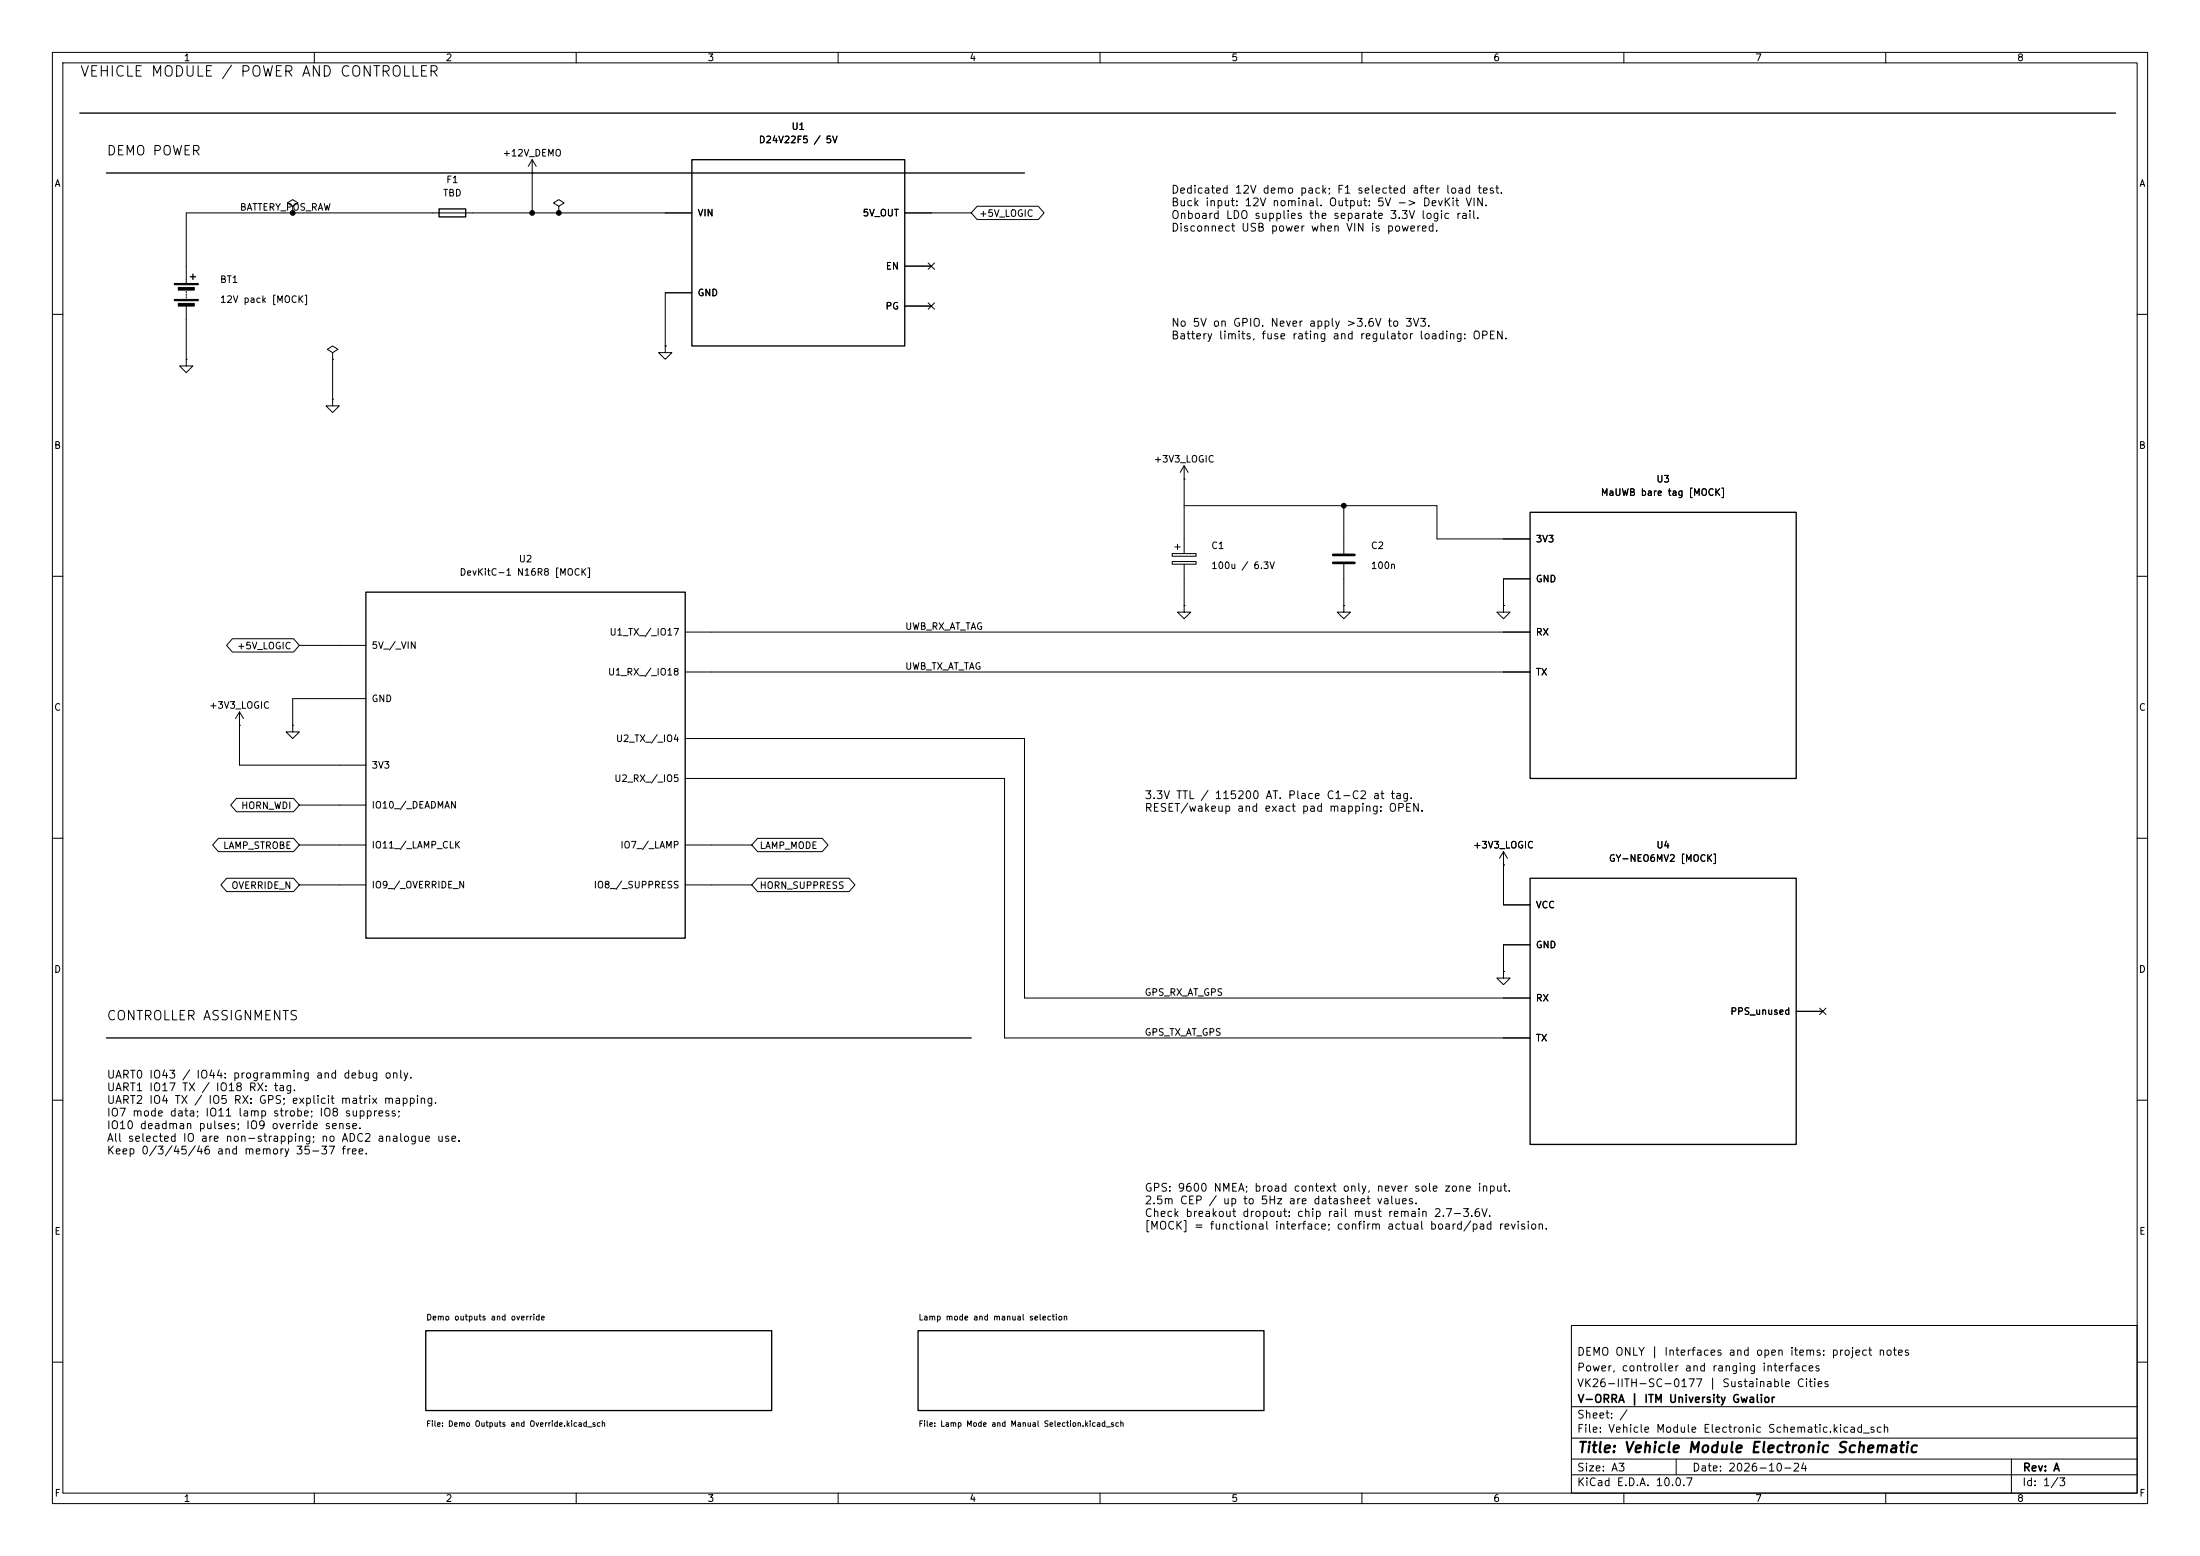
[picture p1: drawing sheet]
(kicad_sch (version 20250114) (generator "eeschema") (paper "A3") (title_block (title "Vehicle Module Electronic Schematic") (date "2026-10-24") (company "V-ORRA | ITM University Gwalior") (comment 1 "VK26-IITH-SC-0177 | Sustainable Cities") (comment 2 "Power, controller and ranging interfaces") (comment 3 "DEMO ONLY | Interfaces and open items: project notes") (rev "A")) (lib_symbols (symbol "VORRA:Battery_Demo_12V_MOCK" (pin_numbers (hide yes)) (pin_names (offset 0) (hide yes)) (exclude_from_sim no) (in_bom yes) (on_board yes) (in_pos_files yes) (duplicate_pin_numbers_are_jumpers no) (property "Reference" "BT" (at 2.54 2.54 0) (show_name no) (do_not_autoplace no) (effects (font (size 1.27 1.27)) (justify left))) (property "Value" "12V pack [MOCK]" (at 2.54 0 0) (show_name no) (do_not_autoplace no) (effects (font (size 1.27 1.27)) (justify left))) (property "Footprint" "" (at 0 1.524 90) (show_name no) (do_not_autoplace no) (hide yes) (effects (font (size 1.27 1.27)))) (property "Datasheet" "" (at 0 1.524 90) (show_name no) (do_not_autoplace no) (hide yes) (effects (font (size 1.27 1.27)))) (property "Description" "Multiple-cell battery" (at 0 0 0) (show_name no) (do_not_autoplace no) (hide yes) (effects (font (size 1.27 1.27)))) (property "Sim.Device" "V" (at 0 0 0) (show_name no) (do_not_autoplace no) (hide yes) (effects (font (size 1.27 1.27)))) (property "Sim.Type" "DC" (at 0 0 0) (show_name no) (do_not_autoplace no) (hide yes) (effects (font (size 1.27 1.27)))) (property "Sim.Pins" "1=+ 2=-" (at 0 0 0) (show_name no) (do_not_autoplace no) (hide yes) (effects (font (size 1.27 1.27)))) (property "ki_keywords" "batt voltage-source cell" (at 0 0 0) (show_name no) (do_not_autoplace no) (hide yes) (effects (font (size 1.27 1.27)))) (symbol "Battery_Demo_12V_MOCK_0_1" (rectangle (start -2.286 1.778) (end 2.286 1.524) (stroke (width 0) (type default)) (fill (type outline))) (rectangle (start -2.286 -1.27) (end 2.286 -1.524) (stroke (width 0) (type default)) (fill (type outline))) (rectangle (start -1.524 1.016) (end 1.524 0.508) (stroke (width 0) (type default)) (fill (type outline))) (rectangle (start -1.524 -2.032) (end 1.524 -2.54) (stroke (width 0) (type default)) (fill (type outline))) (polyline (pts (xy 0 1.778) (xy 0 2.54)) (stroke (width 0) (type default)) (fill (type none))) (polyline (pts (xy 0 0) (xy 0 0.254)) (stroke (width 0) (type default)) (fill (type none))) (polyline (pts (xy 0 -0.508) (xy 0 -0.254)) (stroke (width 0) (type default)) (fill (type none))) (polyline (pts (xy 0 -1.016) (xy 0 -0.762)) (stroke (width 0) (type default)) (fill (type none))) (polyline (pts (xy 0.762 3.048) (xy 1.778 3.048)) (stroke (width 0.254) (type default)) (fill (type none))) (polyline (pts (xy 1.27 3.556) (xy 1.27 2.54)) (stroke (width 0.254) (type default)) (fill (type none)))) (symbol "Battery_Demo_12V_MOCK_1_1" (pin passive line (at 0 5.08 270) (length 2.54) (name "+" (effects (font (size 1.27 1.27)))) (number "+" (effects (font (size 1.27 1.27))))) (pin passive line (at 0 -5.08 90) (length 2.54) (name "-" (effects (font (size 1.27 1.27)))) (number "-" (effects (font (size 1.27 1.27)))))) (embedded_fonts no)) (symbol "VORRA:C" (pin_numbers (hide yes)) (pin_names (offset 0.254)) (exclude_from_sim no) (in_bom yes) (on_board yes) (in_pos_files yes) (duplicate_pin_numbers_are_jumpers no) (property "Reference" "C" (at 0.635 2.54 0) (show_name no) (do_not_autoplace no) (effects (font (size 1.27 1.27)) (justify left))) (property "Value" "C" (at 0.635 -2.54 0) (show_name no) (do_not_autoplace no) (effects (font (size 1.27 1.27)) (justify left))) (property "Footprint" "" (at 0.9652 -3.81 0) (show_name no) (do_not_autoplace no) (hide yes) (effects (font (size 1.27 1.27)))) (property "Datasheet" "" (at 0 0 0) (show_name no) (do_not_autoplace no) (hide yes) (effects (font (size 1.27 1.27)))) (property "Description" "Unpolarized capacitor" (at 0 0 0) (show_name no) (do_not_autoplace no) (hide yes) (effects (font (size 1.27 1.27)))) (property "ki_keywords" "cap capacitor" (at 0 0 0) (show_name no) (do_not_autoplace no) (hide yes) (effects (font (size 1.27 1.27)))) (property "ki_fp_filters" "C_*" (at 0 0 0) (show_name no) (do_not_autoplace no) (hide yes) (effects (font (size 1.27 1.27)))) (symbol "C_0_1" (polyline (pts (xy -2.032 0.762) (xy 2.032 0.762)) (stroke (width 0.508) (type default)) (fill (type none))) (polyline (pts (xy -2.032 -0.762) (xy 2.032 -0.762)) (stroke (width 0.508) (type default)) (fill (type none)))) (symbol "C_1_1" (pin passive line (at 0 3.81 270) (length 2.794) (name "" (effects (font (size 1.27 1.27)))) (number "1" (effects (font (size 1.27 1.27))))) (pin passive line (at 0 -3.81 90) (length 2.794) (name "" (effects (font (size 1.27 1.27)))) (number "2" (effects (font (size 1.27 1.27)))))) (embedded_fonts no)) (symbol "VORRA:C_Polarized" (pin_numbers (hide yes)) (pin_names (offset 0.254)) (exclude_from_sim no) (in_bom yes) (on_board yes) (in_pos_files yes) (duplicate_pin_numbers_are_jumpers no) (property "Reference" "C" (at 0.635 2.54 0) (show_name no) (do_not_autoplace no) (effects (font (size 1.27 1.27)) (justify left))) (property "Value" "C_Polarized" (at 0.635 -2.54 0) (show_name no) (do_not_autoplace no) (effects (font (size 1.27 1.27)) (justify left))) (property "Footprint" "" (at 0.9652 -3.81 0) (show_name no) (do_not_autoplace no) (hide yes) (effects (font (size 1.27 1.27)))) (property "Datasheet" "" (at 0 0 0) (show_name no) (do_not_autoplace no) (hide yes) (effects (font (size 1.27 1.27)))) (property "Description" "Polarized capacitor" (at 0 0 0) (show_name no) (do_not_autoplace no) (hide yes) (effects (font (size 1.27 1.27)))) (property "ki_keywords" "cap capacitor" (at 0 0 0) (show_name no) (do_not_autoplace no) (hide yes) (effects (font (size 1.27 1.27)))) (property "ki_fp_filters" "CP_*" (at 0 0 0) (show_name no) (do_not_autoplace no) (hide yes) (effects (font (size 1.27 1.27)))) (symbol "C_Polarized_0_1" (rectangle (start -2.286 0.508) (end 2.286 1.016) (stroke (width 0) (type default)) (fill (type none))) (polyline (pts (xy -1.778 2.286) (xy -0.762 2.286)) (stroke (width 0) (type default)) (fill (type none))) (polyline (pts (xy -1.27 2.794) (xy -1.27 1.778)) (stroke (width 0) (type default)) (fill (type none))) (rectangle (start 2.286 -0.508) (end -2.286 -1.016) (stroke (width 0) (type default)) (fill (type none)))) (symbol "C_Polarized_1_1" (pin passive line (at 0 3.81 270) (length 2.794) (name "" (effects (font (size 1.27 1.27)))) (number "1" (effects (font (size 1.27 1.27))))) (pin passive line (at 0 -3.81 90) (length 2.794) (name "" (effects (font (size 1.27 1.27)))) (number "2" (effects (font (size 1.27 1.27)))))) (embedded_fonts no)) (symbol "VORRA:ESP32_S3_DevKitC_1_N16R8_MOCK" (pin_numbers (hide yes)) (pin_names (offset 1.016)) (in_bom yes) (on_board yes) (property "Reference" "U" (at 0 0 0) (effects (font (size 1.27 1.27))) (hide yes)) (property "Value" "ESP32_S3_DevKitC_1_N16R8_MOCK" (at 0 0 0) (effects (font (size 1.27 1.27))) (hide yes)) (property "Footprint" "" (at 0 0 0) (effects (font (size 1.27 1.27))) (hide yes)) (property "Datasheet" "https://docs.espressif.com/projects/esp-dev-kits/en/latest/esp32s3/esp32-s3-devkitc-1/user_guide_v1.0.html" (at 0 0 0) (effects (font (size 1.27 1.27))) (hide yes)) (property "Description" "MOCK variant: N16R8 clone board actual pin positions/regulator OPEN. Functional GPIO interface, reserved UART0 and onboard USB omitted." (at 0 0 0) (effects (font (size 1.27 1.27))) (hide yes)) (symbol "ESP32_S3_DevKitC_1_N16R8_MOCK_0_1" (rectangle (start -30.48 33.02) (end 30.48 -33.02) (stroke (width 0.254) (type default)) (fill (type none)))) (symbol "ESP32_S3_DevKitC_1_N16R8_MOCK_1_1" (pin power_in line (at -35.56 22.86 0) (length 5.08) (name "5V / VIN" (effects (font (size 1.27 1.27)))) (number "5V" (effects (font (size 1 1))))) (pin power_in line (at -35.56 12.7 0) (length 5.08) (name "GND" (effects (font (size 1.27 1.27)))) (number "GND" (effects (font (size 1 1))))) (pin power_out line (at -35.56 0 0) (length 5.08) (name "3V3" (effects (font (size 1.27 1.27)))) (number "3V3" (effects (font (size 1 1))))) (pin output line (at 35.56 25.4 180) (length 5.08) (name "U1_TX / IO17" (effects (font (size 1.27 1.27)))) (number "GPIO17" (effects (font (size 1 1))))) (pin input line (at 35.56 17.78 180) (length 5.08) (name "U1_RX / IO18" (effects (font (size 1.27 1.27)))) (number "GPIO18" (effects (font (size 1 1))))) (pin output line (at 35.56 5.08 180) (length 5.08) (name "U2_TX / IO4" (effects (font (size 1.27 1.27)))) (number "GPIO4" (effects (font (size 1 1))))) (pin input line (at 35.56 -2.54 180) (length 5.08) (name "U2_RX / IO5" (effects (font (size 1.27 1.27)))) (number "GPIO5" (effects (font (size 1 1))))) (pin output line (at 35.56 -15.24 180) (length 5.08) (name "IO7 / LAMP" (effects (font (size 1.27 1.27)))) (number "GPIO7" (effects (font (size 1 1))))) (pin output line (at 35.56 -22.86 180) (length 5.08) (name "IO8 / SUPPRESS" (effects (font (size 1.27 1.27)))) (number "GPIO8" (effects (font (size 1 1))))) (pin input line (at -35.56 -22.86 0) (length 5.08) (name "IO9 / OVERRIDE_N" (effects (font (size 1.27 1.27)))) (number "GPIO9" (effects (font (size 1 1))))) (pin output line (at -35.56 -7.62 0) (length 5.08) (name "IO10 / DEADMAN" (effects (font (size 1.27 1.27)))) (number "GPIO10" (effects (font (size 1 1))))) (pin output line (at -35.56 -15.24 0) (length 5.08) (name "IO11 / LAMP CLK" (effects (font (size 1.27 1.27)))) (number "GPIO11" (effects (font (size 1 1))))))) (symbol "VORRA:Fuse" (pin_numbers (hide yes)) (pin_names (offset 0)) (exclude_from_sim no) (in_bom yes) (on_board yes) (in_pos_files yes) (duplicate_pin_numbers_are_jumpers no) (property "Reference" "F" (at 2.032 0 90) (show_name no) (do_not_autoplace no) (effects (font (size 1.27 1.27)))) (property "Value" "Fuse" (at -1.905 0 90) (show_name no) (do_not_autoplace no) (effects (font (size 1.27 1.27)))) (property "Footprint" "" (at -1.778 0 90) (show_name no) (do_not_autoplace no) (hide yes) (effects (font (size 1.27 1.27)))) (property "Datasheet" "" (at 0 0 0) (show_name no) (do_not_autoplace no) (hide yes) (effects (font (size 1.27 1.27)))) (property "Description" "Fuse" (at 0 0 0) (show_name no) (do_not_autoplace no) (hide yes) (effects (font (size 1.27 1.27)))) (property "ki_keywords" "fuse" (at 0 0 0) (show_name no) (do_not_autoplace no) (hide yes) (effects (font (size 1.27 1.27)))) (property "ki_fp_filters" "*Fuse*" (at 0 0 0) (show_name no) (do_not_autoplace no) (hide yes) (effects (font (size 1.27 1.27)))) (symbol "Fuse_0_1" (rectangle (start -0.762 -2.54) (end 0.762 2.54) (stroke (width 0.254) (type default)) (fill (type none))) (polyline (pts (xy 0 2.54) (xy 0 -2.54)) (stroke (width 0) (type default)) (fill (type none)))) (symbol "Fuse_1_1" (pin passive line (at 0 3.81 270) (length 1.27) (name "" (effects (font (size 1.27 1.27)))) (number "1" (effects (font (size 1.27 1.27))))) (pin passive line (at 0 -3.81 90) (length 1.27) (name "" (effects (font (size 1.27 1.27)))) (number "2" (effects (font (size 1.27 1.27)))))) (embedded_fonts no)) (symbol "VORRA:GND" (power global) (pin_numbers (hide yes)) (pin_names (offset 0) (hide yes)) (exclude_from_sim no) (in_bom yes) (on_board yes) (in_pos_files yes) (duplicate_pin_numbers_are_jumpers no) (property "Reference" "#PWR" (at 0 -6.35 0) (show_name no) (do_not_autoplace no) (hide yes) (effects (font (size 1.27 1.27)))) (property "Value" "GND" (at 0 -3.81 0) (show_name no) (do_not_autoplace no) (effects (font (size 1.27 1.27)))) (property "Footprint" "" (at 0 0 0) (show_name no) (do_not_autoplace no) (hide yes) (effects (font (size 1.27 1.27)))) (property "Datasheet" "" (at 0 0 0) (show_name no) (do_not_autoplace no) (hide yes) (effects (font (size 1.27 1.27)))) (property "Description" "Power symbol creates a global label with name \"GND\" , ground" (at 0 0 0) (show_name no) (do_not_autoplace no) (hide yes) (effects (font (size 1.27 1.27)))) (property "ki_keywords" "global power" (at 0 0 0) (show_name no) (do_not_autoplace no) (hide yes) (effects (font (size 1.27 1.27)))) (symbol "GND_0_1" (polyline (pts (xy 0 0) (xy 0 -1.27) (xy 1.27 -1.27) (xy 0 -2.54) (xy -1.27 -1.27) (xy 0 -1.27)) (stroke (width 0) (type default)) (fill (type none)))) (symbol "GND_1_1" (pin power_in line (at 0 0 270) (length 0) (name "GND" (effects (font (size 1.27 1.27)))) (number "1" (effects (font (size 1.27 1.27)))))) (embedded_fonts no)) (symbol "VORRA:GY_NEO6MV2_MOCK" (pin_numbers (hide yes)) (pin_names (offset 1.016)) (in_bom yes) (on_board yes) (property "Reference" "U" (at 0 0 0) (effects (font (size 1.27 1.27))) (hide yes)) (property "Value" "GY_NEO6MV2_MOCK" (at 0 0 0) (effects (font (size 1.27 1.27))) (hide yes)) (property "Footprint" "" (at 0 0 0) (effects (font (size 1.27 1.27))) (hide yes)) (property "Datasheet" "https://content.u-blox.com/sites/default/files/products/documents/NEO-6_DataSheet_(GPS.G6-HW-09005).pdf" (at 0 0 0) (effects (font (size 1.27 1.27))) (hide yes)) (property "Description" "MOCK variant: GY-NEO6MV2 breakout. Physical order and onboard LDO dropout OPEN. 3V3 VCC only after chip rail verified 2.7-3.6V." (at 0 0 0) (effects (font (size 1.27 1.27))) (hide yes)) (symbol "GY_NEO6MV2_MOCK_0_1" (rectangle (start -25.4 25.4) (end 25.4 -25.4) (stroke (width 0.254) (type default)) (fill (type none)))) (symbol "GY_NEO6MV2_MOCK_1_1" (pin power_in line (at -30.479999999999997 20.32 0) (length 5.08) (name "VCC" (effects (font (size 1.27 1.27)))) (number "VCC" (effects (font (size 1 1))))) (pin power_in line (at -30.479999999999997 12.7 0) (length 5.08) (name "GND" (effects (font (size 1.27 1.27)))) (number "GND" (effects (font (size 1 1))))) (pin output line (at -30.479999999999997 -5.08 0) (length 5.08) (name "TX" (effects (font (size 1.27 1.27)))) (number "TX" (effects (font (size 1 1))))) (pin input line (at -30.479999999999997 2.54 0) (length 5.08) (name "RX" (effects (font (size 1.27 1.27)))) (number "RX" (effects (font (size 1 1))))) (pin output line (at 30.479999999999997 0 180) (length 5.08) (name "PPS unused" (effects (font (size 1.27 1.27)))) (number "PPS" (effects (font (size 1 1))))))) (symbol "VORRA:MaUWB_Bare_Tag_MOCK" (pin_numbers (hide yes)) (pin_names (offset 1.016)) (in_bom yes) (on_board yes) (property "Reference" "U" (at 0 0 0) (effects (font (size 1.27 1.27))) (hide yes)) (property "Value" "MaUWB_Bare_Tag_MOCK" (at 0 0 0) (effects (font (size 1.27 1.27))) (hide yes)) (property "Footprint" "" (at 0 0 0) (effects (font (size 1.27 1.27))) (hide yes)) (property "Datasheet" "https://github.com/Makerfabs/MaUWB_ESP32S3-with-STM32-AT-Command/blob/main/hardware/Makerfabs%20UWB%20AT%20Module%20AT%20Command%20Manual(v1.0.8).pdf" (at 0 0 0) (effects (font (size 1.27 1.27))) (hide yes)) (property "Description" "MOCK variant: bare MaUWB UART contract. Actual model/pad identity OPEN; manual has 1,2=3V3;7,8,16=GND;14=TX;15=RX. RESET intentionally not assigned until revision match." (at 0 0 0) (effects (font (size 1.27 1.27))) (hide yes)) (symbol "MaUWB_Bare_Tag_MOCK_0_1" (rectangle (start -25.4 25.4) (end 25.4 -25.4) (stroke (width 0.254) (type default)) (fill (type none)))) (symbol "MaUWB_Bare_Tag_MOCK_1_1" (pin power_in line (at -30.479999999999997 20.32 0) (length 5.08) (name "3V3" (effects (font (size 1.27 1.27)))) (number "3V3" (effects (font (size 1 1))))) (pin power_in line (at -30.479999999999997 12.7 0) (length 5.08) (name "GND" (effects (font (size 1.27 1.27)))) (number "GND" (effects (font (size 1 1))))) (pin output line (at -30.479999999999997 -5.08 0) (length 5.08) (name "TX" (effects (font (size 1.27 1.27)))) (number "TX" (effects (font (size 1 1))))) (pin input line (at -30.479999999999997 2.54 0) (length 5.08) (name "RX" (effects (font (size 1.27 1.27)))) (number "RX" (effects (font (size 1 1))))))) (symbol "VORRA:PWR_FLAG" (power global) (pin_numbers (hide yes)) (pin_names (offset 0) (hide yes)) (exclude_from_sim no) (in_bom yes) (on_board yes) (in_pos_files yes) (duplicate_pin_numbers_are_jumpers no) (property "Reference" "#FLG" (at 0 1.905 0) (show_name no) (do_not_autoplace no) (hide yes) (effects (font (size 1.27 1.27)))) (property "Value" "PWR_FLAG" (at 0 3.81 0) (show_name no) (do_not_autoplace no) (effects (font (size 1.27 1.27)))) (property "Footprint" "" (at 0 0 0) (show_name no) (do_not_autoplace no) (hide yes) (effects (font (size 1.27 1.27)))) (property "Datasheet" "" (at 0 0 0) (show_name no) (do_not_autoplace no) (hide yes) (effects (font (size 1.27 1.27)))) (property "Description" "Special symbol for telling ERC where power comes from" (at 0 0 0) (show_name no) (do_not_autoplace no) (hide yes) (effects (font (size 1.27 1.27)))) (property "ki_keywords" "flag power" (at 0 0 0) (show_name no) (do_not_autoplace no) (hide yes) (effects (font (size 1.27 1.27)))) (symbol "PWR_FLAG_0_0" (pin power_out line (at 0 0 90) (length 0) (name "" (effects (font (size 1.27 1.27)))) (number "1" (effects (font (size 1.27 1.27)))))) (symbol "PWR_FLAG_0_1" (polyline (pts (xy 0 0) (xy 0 1.27) (xy -1.016 1.905) (xy 0 2.54) (xy 1.016 1.905) (xy 0 1.27)) (stroke (width 0) (type default)) (fill (type none)))) (embedded_fonts no)) (symbol "VORRA:Pololu_D24V22F5" (pin_numbers (hide yes)) (pin_names (offset 1.016)) (in_bom yes) (on_board yes) (property "Reference" "U" (at 0 0 0) (effects (font (size 1.27 1.27))) (hide yes)) (property "Value" "Pololu_D24V22F5" (at 0 0 0) (effects (font (size 1.27 1.27))) (hide yes)) (property "Footprint" "" (at 0 0 0) (effects (font (size 1.27 1.27))) (hide yes)) (property "Datasheet" "https://www.pololu.com/product/2858" (at 0 0 0) (effects (font (size 1.27 1.27))) (hide yes)) (property "Description" "Pololu item 2858 board. Semantic PCB labels; EN left open per manufacturer." (at 0 0 0) (effects (font (size 1.27 1.27))) (hide yes)) (symbol "Pololu_D24V22F5_0_1" (rectangle (start -20.32 17.78) (end 20.32 -17.78) (stroke (width 0.254) (type default)) (fill (type none)))) (symbol "Pololu_D24V22F5_1_1" (pin power_in line (at -25.4 7.62 0) (length 5.08) (name "VIN" (effects (font (size 1.27 1.27)))) (number "VIN" (effects (font (size 1 1))))) (pin power_in line (at -25.4 -7.62 0) (length 5.08) (name "GND" (effects (font (size 1.27 1.27)))) (number "GND" (effects (font (size 1 1))))) (pin power_out line (at 25.4 7.62 180) (length 5.08) (name "5V OUT" (effects (font (size 1.27 1.27)))) (number "VOUT" (effects (font (size 1 1))))) (pin input line (at 25.4 -2.54 180) (length 5.08) (name "EN" (effects (font (size 1.27 1.27)))) (number "EN" (effects (font (size 1 1))))) (pin open_collector line (at 25.4 -10.16 180) (length 5.08) (name "PG" (effects (font (size 1.27 1.27)))) (number "PG" (effects (font (size 1 1))))))) (symbol "VORRA:V12_DEMO" (power global) (pin_numbers (hide yes)) (pin_names (offset 0) (hide yes)) (exclude_from_sim no) (in_bom yes) (on_board yes) (in_pos_files yes) (duplicate_pin_numbers_are_jumpers no) (property "Reference" "#PWR" (at 0 -3.81 0) (show_name no) (do_not_autoplace no) (hide yes) (effects (font (size 1.27 1.27)))) (property "Value" "+12V_DEMO" (at 0 3.556 0) (show_name no) (do_not_autoplace no) (effects (font (size 1.27 1.27)))) (property "Footprint" "" (at 0 0 0) (show_name no) (do_not_autoplace no) (hide yes) (effects (font (size 1.27 1.27)))) (property "Datasheet" "" (at 0 0 0) (show_name no) (do_not_autoplace no) (hide yes) (effects (font (size 1.27 1.27)))) (property "Description" "Power symbol creates a global label with name \"+12V\"" (at 0 0 0) (show_name no) (do_not_autoplace no) (hide yes) (effects (font (size 1.27 1.27)))) (property "ki_keywords" "global power" (at 0 0 0) (show_name no) (do_not_autoplace no) (hide yes) (effects (font (size 1.27 1.27)))) (symbol "V12_DEMO_0_1" (polyline (pts (xy -0.762 1.27) (xy 0 2.54)) (stroke (width 0) (type default)) (fill (type none))) (polyline (pts (xy 0 2.54) (xy 0.762 1.27)) (stroke (width 0) (type default)) (fill (type none))) (polyline (pts (xy 0 0) (xy 0 2.54)) (stroke (width 0) (type default)) (fill (type none)))) (symbol "V12_DEMO_1_1" (pin power_in line (at 0 0 90) (length 0) (name "+12V_DEMO" (effects (font (size 1.27 1.27)))) (number "1" (effects (font (size 1.27 1.27)))))) (embedded_fonts no)) (symbol "VORRA:V3V3_LOGIC" (power global) (pin_numbers (hide yes)) (pin_names (offset 0) (hide yes)) (exclude_from_sim no) (in_bom yes) (on_board yes) (in_pos_files yes) (duplicate_pin_numbers_are_jumpers no) (property "Reference" "#PWR" (at 0 -3.81 0) (show_name no) (do_not_autoplace no) (hide yes) (effects (font (size 1.27 1.27)))) (property "Value" "+3V3_LOGIC" (at 0 3.556 0) (show_name no) (do_not_autoplace no) (effects (font (size 1.27 1.27)))) (property "Footprint" "" (at 0 0 0) (show_name no) (do_not_autoplace no) (hide yes) (effects (font (size 1.27 1.27)))) (property "Datasheet" "" (at 0 0 0) (show_name no) (do_not_autoplace no) (hide yes) (effects (font (size 1.27 1.27)))) (property "Description" "Power symbol creates a global label with name \"+3.3V\"" (at 0 0 0) (show_name no) (do_not_autoplace no) (hide yes) (effects (font (size 1.27 1.27)))) (property "ki_keywords" "global power" (at 0 0 0) (show_name no) (do_not_autoplace no) (hide yes) (effects (font (size 1.27 1.27)))) (symbol "V3V3_LOGIC_0_1" (polyline (pts (xy -0.762 1.27) (xy 0 2.54)) (stroke (width 0) (type default)) (fill (type none))) (polyline (pts (xy 0 2.54) (xy 0.762 1.27)) (stroke (width 0) (type default)) (fill (type none))) (polyline (pts (xy 0 0) (xy 0 2.54)) (stroke (width 0) (type default)) (fill (type none)))) (symbol "V3V3_LOGIC_1_1" (pin power_in line (at 0 0 90) (length 0) (name "+3V3_LOGIC" (effects (font (size 1.27 1.27)))) (number "1" (effects (font (size 1.27 1.27)))))) (embedded_fonts no))) (text "VEHICLE MODULE / POWER AND CONTROLLER" (at 15.24 12.7 0) (effects (font (size 2 2)) (justify left top))) (polyline (pts (xy 15.24 21.59) (xy 403.86 21.59)) (stroke (width 0.254) (type default))) (text "DEMO POWER" (at 20.32 27.94 0) (effects (font (size 1.8 1.8)) (justify left top))) (polyline (pts (xy 20.32 33.02) (xy 195.58 33.02)) (stroke (width 0.254) (type default))) (symbol (lib_id "VORRA:Battery_Demo_12V_MOCK") (at 35.56 55.88 0) (unit 1) (in_bom yes) (on_board yes) (dnp no) (property "Reference" "BT1" (at 41.910000000000004 53.34 0) (effects (font (size 1.27 1.27)) (justify left))) (property "Value" "12V pack [MOCK]" (at 41.910000000000004 57.150000000000006 0) (effects (font (size 1.27 1.27)) (justify left))) (property "Footprint" "" (at 35.56 55.88 0) (effects (font (size 1.27 1.27))) (hide yes)) (property "Datasheet" "" (at 35.56 55.88 0) (effects (font (size 1.27 1.27))) (hide yes)) (property "Description" "Multiple-cell battery" (at 35.56 55.88 0) (effects (font (size 1.27 1.27))) (hide yes)) (pin "+") (pin "-")) (symbol (lib_id "VORRA:Fuse") (at 86.36 40.64 90) (unit 1) (in_bom yes) (on_board yes) (dnp no) (property "Reference" "F1" (at 86.36 34.29 90) (effects (font (size 1.27 1.27)))) (property "Value" "TBD" (at 86.36 36.83 90) (effects (font (size 1.27 1.27)))) (property "Footprint" "" (at 86.36 40.64 0) (effects (font (size 1.27 1.27))) (hide yes)) (property "Datasheet" "" (at 86.36 40.64 0) (effects (font (size 1.27 1.27))) (hide yes)) (property "Description" "Fuse" (at 86.36 40.64 0) (effects (font (size 1.27 1.27))) (hide yes)) (pin "1") (pin "2")) (symbol (lib_id "VORRA:Pololu_D24V22F5") (at 152.4 48.26 0) (unit 1) (in_bom yes) (on_board yes) (dnp no) (property "Reference" "U1" (at 152.4 24.13 0) (effects (font (size 1.27 1.27)))) (property "Value" "D24V22F5 / 5V" (at 152.4 26.67 0) (effects (font (size 1.27 1.27)))) (property "Footprint" "" (at 152.4 48.26 0) (effects (font (size 1.27 1.27))) (hide yes)) (property "Datasheet" "https://www.pololu.com/product/2858" (at 152.4 48.26 0) (effects (font (size 1.27 1.27))) (hide yes)) (property "Description" "Pololu item 2858 board. Semantic PCB labels; EN left open per manufacturer." (at 152.4 48.26 0) (effects (font (size 1.27 1.27))) (hide yes)) (pin "VIN") (pin "GND") (pin "VOUT") (pin "EN") (pin "PG")) (wire (pts (xy 35.56 50.8) (xy 35.56 40.64)) (stroke (width 0) (type default))) (wire (pts (xy 35.56 40.64) (xy 82.55 40.64)) (stroke (width 0) (type default))) (wire (pts (xy 90.17 40.64) (xy 127 40.64)) (stroke (width 0) (type default))) (wire (pts (xy 35.56 60.96) (xy 35.56 68.58)) (stroke (width 0) (type default))) (symbol (lib_id "VORRA:GND") (at 35.56 68.58 0) (unit 1) (in_bom yes) (on_board yes) (dnp no) (property "Reference" "#PWR1001" (at 35.56 52.23 0) (effects (font (size 1.27 1.27))) (hide yes)) (property "Value" "GND" (at 35.56 54.77 0) (effects (font (size 1.27 1.27))) (hide yes)) (property "Footprint" "" (at 35.56 68.58 0) (effects (font (size 1.27 1.27))) (hide yes)) (property "Datasheet" "" (at 35.56 68.58 0) (effects (font (size 1.27 1.27))) (hide yes)) (property "Description" "Power symbol creates a global label with name \"GND\" , ground" (at 35.56 68.58 0) (effects (font (size 1.27 1.27))) (hide yes)) (pin "1")) (label "BATTERY_POS_RAW" (at 45.72 40.64 0) (effects (font (size 1.27 1.27)) (justify left bottom))) (wire (pts (xy 101.6 40.64) (xy 101.6 33.02)) (stroke (width 0) (type default))) (symbol (lib_id "VORRA:V12_DEMO") (at 101.6 33.02 0) (unit 1) (in_bom yes) (on_board yes) (dnp no) (property "Reference" "#PWR1002" (at 101.6 16.67 0) (effects (font (size 1.27 1.27))) (hide yes)) (property "Value" "+12V_DEMO" (at 101.6 29.210000000000004 0) (effects (font (size 1.27 1.27)))) (property "Footprint" "" (at 101.6 33.02 0) (effects (font (size 1.27 1.27))) (hide yes)) (property "Datasheet" "" (at 101.6 33.02 0) (effects (font (size 1.27 1.27))) (hide yes)) (property "Description" "Power symbol creates a global label with name \"+12V\"" (at 101.6 33.02 0) (effects (font (size 1.27 1.27))) (hide yes)) (pin "1")) (junction (at 101.6 40.64) (diameter 0) (color 0 0 0 0)) (symbol (lib_id "VORRA:PWR_FLAG") (at 55.88 40.64 0) (unit 1) (in_bom yes) (on_board yes) (dnp no) (property "Reference" "#FLG01" (at 60.96 38.1 0) (effects (font (size 1.27 1.27))) (hide yes)) (property "Value" "PWR FLAG" (at 60.96 41.91 0) (effects (font (size 1.27 1.27))) (hide yes)) (property "Footprint" "" (at 55.88 40.64 0) (effects (font (size 1.27 1.27))) (hide yes)) (property "Datasheet" "" (at 55.88 40.64 0) (effects (font (size 1.27 1.27))) (hide yes)) (property "Description" "Special symbol for telling ERC where power comes from" (at 55.88 40.64 0) (effects (font (size 1.27 1.27))) (hide yes)) (pin "1")) (junction (at 55.88 40.64) (diameter 0) (color 0 0 0 0)) (symbol (lib_id "VORRA:PWR_FLAG") (at 106.68 40.64 0) (unit 1) (in_bom yes) (on_board yes) (dnp no) (property "Reference" "#FLG02" (at 111.76 38.1 0) (effects (font (size 1.27 1.27))) (hide yes)) (property "Value" "PWR FLAG" (at 111.76 41.91 0) (effects (font (size 1.27 1.27))) (hide yes)) (property "Footprint" "" (at 106.68 40.64 0) (effects (font (size 1.27 1.27))) (hide yes)) (property "Datasheet" "" (at 106.68 40.64 0) (effects (font (size 1.27 1.27))) (hide yes)) (property "Description" "Special symbol for telling ERC where power comes from" (at 106.68 40.64 0) (effects (font (size 1.27 1.27))) (hide yes)) (pin "1")) (junction (at 106.68 40.64) (diameter 0) (color 0 0 0 0)) (wire (pts (xy 177.8 40.64) (xy 185.42 40.64)) (stroke (width 0) (type default))) (global_label "+5V_LOGIC" (shape bidirectional) (at 185.42 40.64 0) (effects (font (size 1.27 1.27)) (justify left))) (no_connect (at 177.8 50.8)) (no_connect (at 177.8 58.42)) (wire (pts (xy 127 55.88) (xy 127 66.04)) (stroke (width 0) (type default))) (symbol (lib_id "VORRA:GND") (at 127 66.04 0) (unit 1) (in_bom yes) (on_board yes) (dnp no) (property "Reference" "#PWR1003" (at 127 49.69 0) (effects (font (size 1.27 1.27))) (hide yes)) (property "Value" "GND" (at 127 52.23 0) (effects (font (size 1.27 1.27))) (hide yes)) (property "Footprint" "" (at 127 66.04 0) (effects (font (size 1.27 1.27))) (hide yes)) (property "Datasheet" "" (at 127 66.04 0) (effects (font (size 1.27 1.27))) (hide yes)) (property "Description" "Power symbol creates a global label with name \"GND\" , ground" (at 127 66.04 0) (effects (font (size 1.27 1.27))) (hide yes)) (pin "1")) (symbol (lib_id "VORRA:PWR_FLAG") (at 63.5 68.58 0) (unit 1) (in_bom yes) (on_board yes) (dnp no) (property "Reference" "#FLG03" (at 68.58 66.04 0) (effects (font (size 1.27 1.27))) (hide yes)) (property "Value" "PWR FLAG" (at 68.58 69.85 0) (effects (font (size 1.27 1.27))) (hide yes)) (property "Footprint" "" (at 63.5 68.58 0) (effects (font (size 1.27 1.27))) (hide yes)) (property "Datasheet" "" (at 63.5 68.58 0) (effects (font (size 1.27 1.27))) (hide yes)) (property "Description" "Special symbol for telling ERC where power comes from" (at 63.5 68.58 0) (effects (font (size 1.27 1.27))) (hide yes)) (pin "1")) (wire (pts (xy 63.5 68.58) (xy 63.5 76.2)) (stroke (width 0) (type default))) (symbol (lib_id "VORRA:GND") (at 63.5 76.2 0) (unit 1) (in_bom yes) (on_board yes) (dnp no) (property "Reference" "#PWR1004" (at 63.5 59.85 0) (effects (font (size 1.27 1.27))) (hide yes)) (property "Value" "GND" (at 63.5 62.39 0) (effects (font (size 1.27 1.27))) (hide yes)) (property "Footprint" "" (at 63.5 76.2 0) (effects (font (size 1.27 1.27))) (hide yes)) (property "Datasheet" "" (at 63.5 76.2 0) (effects (font (size 1.27 1.27))) (hide yes)) (property "Description" "Power symbol creates a global label with name \"GND\" , ground" (at 63.5 76.2 0) (effects (font (size 1.27 1.27))) (hide yes)) (pin "1")) (text "Dedicated 12V demo pack; F1 selected after load test.\nBuck input: 12V nominal. Output: 5V -> DevKit VIN.\nOnboard LDO supplies the separate 3.3V logic rail.\nDisconnect USB power when VIN is powered." (at 223.52 35.56 0) (effects (font (size 1.5 1.5)) (justify left top))) (text "No 5V on GPIO. Never apply >3.6V to 3V3.\nBattery limits, fuse rating and regulator loading: OPEN." (at 223.52 60.96 0) (effects (font (size 1.5 1.5)) (justify left top))) (symbol (lib_id "VORRA:ESP32_S3_DevKitC_1_N16R8_MOCK") (at 100.33 146.05 0) (unit 1) (in_bom yes) (on_board yes) (dnp no) (property "Reference" "U2" (at 100.33 106.68 0) (effects (font (size 1.27 1.27)))) (property "Value" "DevKitC-1 N16R8 [MOCK]" (at 100.33 109.22 0) (effects (font (size 1.27 1.27)))) (property "Footprint" "" (at 100.33 146.05 0) (effects (font (size 1.27 1.27))) (hide yes)) (property "Datasheet" "https://docs.espressif.com/projects/esp-dev-kits/en/latest/esp32s3/esp32-s3-devkitc-1/user_guide_v1.0.html" (at 100.33 146.05 0) (effects (font (size 1.27 1.27))) (hide yes)) (property "Description" "MOCK variant: N16R8 clone board actual pin positions/regulator OPEN. Functional GPIO interface, reserved UART0 and onboard USB omitted." (at 100.33 146.05 0) (effects (font (size 1.27 1.27))) (hide yes)) (pin "5V") (pin "GND") (pin "3V3") (pin "GPIO17") (pin "GPIO18") (pin "GPIO4") (pin "GPIO5") (pin "GPIO7") (pin "GPIO8") (pin "GPIO9") (pin "GPIO10") (pin "GPIO11")) (wire (pts (xy 64.77 123.19) (xy 57.15 123.19)) (stroke (width 0) (type default))) (global_label "+5V_LOGIC" (shape bidirectional) (at 57.15 123.19 180) (effects (font (size 1.27 1.27)) (justify right))) (wire (pts (xy 64.77 168.91) (xy 57.15 168.91)) (stroke (width 0) (type default))) (global_label "OVERRIDE_N" (shape bidirectional) (at 57.15 168.91 180) (effects (font (size 1.27 1.27)) (justify right))) (wire (pts (xy 64.77 153.67) (xy 57.15 153.67)) (stroke (width 0) (type default))) (global_label "HORN_WDI" (shape bidirectional) (at 57.15 153.67 180) (effects (font (size 1.27 1.27)) (justify right))) (wire (pts (xy 64.77 161.29) (xy 57.15 161.29)) (stroke (width 0) (type default))) (global_label "LAMP_STROBE" (shape bidirectional) (at 57.15 161.29 180) (effects (font (size 1.27 1.27)) (justify right))) (wire (pts (xy 64.77 133.35) (xy 55.88 133.35)) (stroke (width 0) (type default))) (wire (pts (xy 55.88 133.35) (xy 55.88 138.43)) (stroke (width 0) (type default))) (symbol (lib_id "VORRA:GND") (at 55.88 138.43 0) (unit 1) (in_bom yes) (on_board yes) (dnp no) (property "Reference" "#PWR1005" (at 55.88 122.08 0) (effects (font (size 1.27 1.27))) (hide yes)) (property "Value" "GND" (at 55.88 124.62 0) (effects (font (size 1.27 1.27))) (hide yes)) (property "Footprint" "" (at 55.88 138.43 0) (effects (font (size 1.27 1.27))) (hide yes)) (property "Datasheet" "" (at 55.88 138.43 0) (effects (font (size 1.27 1.27))) (hide yes)) (property "Description" "Power symbol creates a global label with name \"GND\" , ground" (at 55.88 138.43 0) (effects (font (size 1.27 1.27))) (hide yes)) (pin "1")) (wire (pts (xy 64.77 146.05) (xy 45.72 146.05)) (stroke (width 0) (type default))) (wire (pts (xy 45.72 146.05) (xy 45.72 138.43)) (stroke (width 0) (type default))) (symbol (lib_id "VORRA:V3V3_LOGIC") (at 45.72 138.43 0) (unit 1) (in_bom yes) (on_board yes) (dnp no) (property "Reference" "#PWR1006" (at 45.72 122.08 0) (effects (font (size 1.27 1.27))) (hide yes)) (property "Value" "+3V3_LOGIC" (at 45.72 134.62 0) (effects (font (size 1.27 1.27)))) (property "Footprint" "" (at 45.72 138.43 0) (effects (font (size 1.27 1.27))) (hide yes)) (property "Datasheet" "" (at 45.72 138.43 0) (effects (font (size 1.27 1.27))) (hide yes)) (property "Description" "Power symbol creates a global label with name \"+3.3V\"" (at 45.72 138.43 0) (effects (font (size 1.27 1.27))) (hide yes)) (pin "1")) (wire (pts (xy 135.89 161.29) (xy 143.51 161.29)) (stroke (width 0) (type default))) (global_label "LAMP_MODE" (shape bidirectional) (at 143.51 161.29 0) (effects (font (size 1.27 1.27)) (justify left))) (wire (pts (xy 135.89 168.91) (xy 143.51 168.91)) (stroke (width 0) (type default))) (global_label "HORN_SUPPRESS" (shape bidirectional) (at 143.51 168.91 0) (effects (font (size 1.27 1.27)) (justify left))) (symbol (lib_id "VORRA:MaUWB_Bare_Tag_MOCK") (at 317.5 123.19 0) (unit 1) (in_bom yes) (on_board yes) (dnp no) (property "Reference" "U3" (at 317.5 91.44 0) (effects (font (size 1.27 1.27)))) (property "Value" "MaUWB bare tag [MOCK]" (at 317.5 93.98 0) (effects (font (size 1.27 1.27)))) (property "Footprint" "" (at 317.5 123.19 0) (effects (font (size 1.27 1.27))) (hide yes)) (property "Datasheet" "https://github.com/Makerfabs/MaUWB_ESP32S3-with-STM32-AT-Command/blob/main/hardware/Makerfabs%20UWB%20AT%20Module%20AT%20Command%20Manual(v1.0.8).pdf" (at 317.5 123.19 0) (effects (font (size 1.27 1.27))) (hide yes)) (property "Description" "MOCK variant: bare MaUWB UART contract. Actual model/pad identity OPEN; manual has 1,2=3V3;7,8,16=GND;14=TX;15=RX. RESET intentionally not assigned until revision match." (at 317.5 123.19 0) (effects (font (size 1.27 1.27))) (hide yes)) (pin "3V3") (pin "GND") (pin "TX") (pin "RX")) (wire (pts (xy 135.89 120.65) (xy 287.02 120.65)) (stroke (width 0) (type default))) (wire (pts (xy 135.89 128.27) (xy 287.02 128.27)) (stroke (width 0) (type default))) (label "UWB_RX_AT_TAG" (at 172.72 120.65 0) (effects (font (size 1.27 1.27)) (justify left bottom))) (label "UWB_TX_AT_TAG" (at 172.72 128.27 0) (effects (font (size 1.27 1.27)) (justify left bottom))) (symbol (lib_id "VORRA:C_Polarized") (at 226.06 106.68 0) (unit 1) (in_bom yes) (on_board yes) (dnp no) (property "Reference" "C1" (at 231.14 104.14 0) (effects (font (size 1.27 1.27)) (justify left))) (property "Value" "100u / 6.3V" (at 231.14 107.95 0) (effects (font (size 1.27 1.27)) (justify left))) (property "Footprint" "" (at 226.06 106.68 0) (effects (font (size 1.27 1.27))) (hide yes)) (property "Datasheet" "" (at 226.06 106.68 0) (effects (font (size 1.27 1.27))) (hide yes)) (property "Description" "Polarized capacitor" (at 226.06 106.68 0) (effects (font (size 1.27 1.27))) (hide yes)) (pin "1") (pin "2")) (symbol (lib_id "VORRA:C") (at 256.54 106.68 0) (unit 1) (in_bom yes) (on_board yes) (dnp no) (property "Reference" "C2" (at 261.62 104.14 0) (effects (font (size 1.27 1.27)) (justify left))) (property "Value" "100n" (at 261.62 107.95 0) (effects (font (size 1.27 1.27)) (justify left))) (property "Footprint" "" (at 256.54 106.68 0) (effects (font (size 1.27 1.27))) (hide yes)) (property "Datasheet" "" (at 256.54 106.68 0) (effects (font (size 1.27 1.27))) (hide yes)) (property "Description" "Unpolarized capacitor" (at 256.54 106.68 0) (effects (font (size 1.27 1.27))) (hide yes)) (pin "1") (pin "2")) (wire (pts (xy 226.06 102.87) (xy 226.06 96.52)) (stroke (width 0) (type default))) (wire (pts (xy 226.06 96.52) (xy 274.32 96.52)) (stroke (width 0) (type default))) (wire (pts (xy 274.32 96.52) (xy 274.32 102.87)) (stroke (width 0) (type default))) (wire (pts (xy 274.32 102.87) (xy 287.02 102.87)) (stroke (width 0) (type default))) (wire (pts (xy 256.54 102.87) (xy 256.54 96.52)) (stroke (width 0) (type default))) (junction (at 256.54 96.52) (diameter 0) (color 0 0 0 0)) (wire (pts (xy 226.06 96.52) (xy 226.06 91.44)) (stroke (width 0) (type default))) (symbol (lib_id "VORRA:V3V3_LOGIC") (at 226.06 91.44 0) (unit 1) (in_bom yes) (on_board yes) (dnp no) (property "Reference" "#PWR1007" (at 226.06 75.09 0) (effects (font (size 1.27 1.27))) (hide yes)) (property "Value" "+3V3_LOGIC" (at 226.06 87.63 0) (effects (font (size 1.27 1.27)))) (property "Footprint" "" (at 226.06 91.44 0) (effects (font (size 1.27 1.27))) (hide yes)) (property "Datasheet" "" (at 226.06 91.44 0) (effects (font (size 1.27 1.27))) (hide yes)) (property "Description" "Power symbol creates a global label with name \"+3.3V\"" (at 226.06 91.44 0) (effects (font (size 1.27 1.27))) (hide yes)) (pin "1")) (wire (pts (xy 226.06 110.49) (xy 226.06 115.57)) (stroke (width 0) (type default))) (symbol (lib_id "VORRA:GND") (at 226.06 115.57 0) (unit 1) (in_bom yes) (on_board yes) (dnp no) (property "Reference" "#PWR1008" (at 226.06 99.22 0) (effects (font (size 1.27 1.27))) (hide yes)) (property "Value" "GND" (at 226.06 101.76 0) (effects (font (size 1.27 1.27))) (hide yes)) (property "Footprint" "" (at 226.06 115.57 0) (effects (font (size 1.27 1.27))) (hide yes)) (property "Datasheet" "" (at 226.06 115.57 0) (effects (font (size 1.27 1.27))) (hide yes)) (property "Description" "Power symbol creates a global label with name \"GND\" , ground" (at 226.06 115.57 0) (effects (font (size 1.27 1.27))) (hide yes)) (pin "1")) (wire (pts (xy 256.54 110.49) (xy 256.54 115.57)) (stroke (width 0) (type default))) (symbol (lib_id "VORRA:GND") (at 256.54 115.57 0) (unit 1) (in_bom yes) (on_board yes) (dnp no) (property "Reference" "#PWR1009" (at 256.54 99.22 0) (effects (font (size 1.27 1.27))) (hide yes)) (property "Value" "GND" (at 256.54 101.76 0) (effects (font (size 1.27 1.27))) (hide yes)) (property "Footprint" "" (at 256.54 115.57 0) (effects (font (size 1.27 1.27))) (hide yes)) (property "Datasheet" "" (at 256.54 115.57 0) (effects (font (size 1.27 1.27))) (hide yes)) (property "Description" "Power symbol creates a global label with name \"GND\" , ground" (at 256.54 115.57 0) (effects (font (size 1.27 1.27))) (hide yes)) (pin "1")) (wire (pts (xy 287.02 110.49) (xy 287.02 115.57)) (stroke (width 0) (type default))) (symbol (lib_id "VORRA:GND") (at 287.02 115.57 0) (unit 1) (in_bom yes) (on_board yes) (dnp no) (property "Reference" "#PWR1010" (at 287.02 99.22 0) (effects (font (size 1.27 1.27))) (hide yes)) (property "Value" "GND" (at 287.02 101.76 0) (effects (font (size 1.27 1.27))) (hide yes)) (property "Footprint" "" (at 287.02 115.57 0) (effects (font (size 1.27 1.27))) (hide yes)) (property "Datasheet" "" (at 287.02 115.57 0) (effects (font (size 1.27 1.27))) (hide yes)) (property "Description" "Power symbol creates a global label with name \"GND\" , ground" (at 287.02 115.57 0) (effects (font (size 1.27 1.27))) (hide yes)) (pin "1")) (text "3.3V TTL / 115200 AT. Place C1-C2 at tag.\nRESET/wakeup and exact pad mapping: OPEN." (at 218.44 151.13 0) (effects (font (size 1.5 1.5)) (justify left top))) (symbol (lib_id "VORRA:GY_NEO6MV2_MOCK") (at 317.5 193.04 0) (unit 1) (in_bom yes) (on_board yes) (dnp no) (property "Reference" "U4" (at 317.5 161.29 0) (effects (font (size 1.27 1.27)))) (property "Value" "GY-NEO6MV2 [MOCK]" (at 317.5 163.83 0) (effects (font (size 1.27 1.27)))) (property "Footprint" "" (at 317.5 193.04 0) (effects (font (size 1.27 1.27))) (hide yes)) (property "Datasheet" "https://content.u-blox.com/sites/default/files/products/documents/NEO-6_DataSheet_(GPS.G6-HW-09005).pdf" (at 317.5 193.04 0) (effects (font (size 1.27 1.27))) (hide yes)) (property "Description" "MOCK variant: GY-NEO6MV2 breakout. Physical order and onboard LDO dropout OPEN. 3V3 VCC only after chip rail verified 2.7-3.6V." (at 317.5 193.04 0) (effects (font (size 1.27 1.27))) (hide yes)) (pin "VCC") (pin "GND") (pin "TX") (pin "RX") (pin "PPS")) (wire (pts (xy 135.89 140.97) (xy 195.58 140.97)) (stroke (width 0) (type default))) (wire (pts (xy 195.58 140.97) (xy 195.58 190.5)) (stroke (width 0) (type default))) (wire (pts (xy 195.58 190.5) (xy 287.02 190.5)) (stroke (width 0) (type default))) (label "GPS_RX_AT_GPS" (at 218.44 190.5 0) (effects (font (size 1.27 1.27)) (justify left bottom))) (wire (pts (xy 135.89 148.59) (xy 191.77 148.59)) (stroke (width 0) (type default))) (wire (pts (xy 191.77 148.59) (xy 191.77 198.12)) (stroke (width 0) (type default))) (wire (pts (xy 191.77 198.12) (xy 287.02 198.12)) (stroke (width 0) (type default))) (label "GPS_TX_AT_GPS" (at 218.44 198.12 0) (effects (font (size 1.27 1.27)) (justify left bottom))) (wire (pts (xy 287.02 172.72) (xy 287.02 165.1)) (stroke (width 0) (type default))) (symbol (lib_id "VORRA:V3V3_LOGIC") (at 287.02 165.1 0) (unit 1) (in_bom yes) (on_board yes) (dnp no) (property "Reference" "#PWR1011" (at 287.02 148.75 0) (effects (font (size 1.27 1.27))) (hide yes)) (property "Value" "+3V3_LOGIC" (at 287.02 161.29 0) (effects (font (size 1.27 1.27)))) (property "Footprint" "" (at 287.02 165.1 0) (effects (font (size 1.27 1.27))) (hide yes)) (property "Datasheet" "" (at 287.02 165.1 0) (effects (font (size 1.27 1.27))) (hide yes)) (property "Description" "Power symbol creates a global label with name \"+3.3V\"" (at 287.02 165.1 0) (effects (font (size 1.27 1.27))) (hide yes)) (pin "1")) (wire (pts (xy 287.02 180.34) (xy 287.02 185.42)) (stroke (width 0) (type default))) (symbol (lib_id "VORRA:GND") (at 287.02 185.42 0) (unit 1) (in_bom yes) (on_board yes) (dnp no) (property "Reference" "#PWR1012" (at 287.02 169.07 0) (effects (font (size 1.27 1.27))) (hide yes)) (property "Value" "GND" (at 287.02 171.61 0) (effects (font (size 1.27 1.27))) (hide yes)) (property "Footprint" "" (at 287.02 185.42 0) (effects (font (size 1.27 1.27))) (hide yes)) (property "Datasheet" "" (at 287.02 185.42 0) (effects (font (size 1.27 1.27))) (hide yes)) (property "Description" "Power symbol creates a global label with name \"GND\" , ground" (at 287.02 185.42 0) (effects (font (size 1.27 1.27))) (hide yes)) (pin "1")) (no_connect (at 347.98 193.04)) (text "CONTROLLER ASSIGNMENTS" (at 20.32 193.04 0) (effects (font (size 1.8 1.8)) (justify left top))) (polyline (pts (xy 20.32 198.12) (xy 185.42 198.12)) (stroke (width 0.254) (type default))) (text "UART0 IO43 / IO44: programming and debug only.\nUART1 IO17 TX / IO18 RX: tag.\nUART2 IO4 TX / IO5 RX: GPS; explicit matrix mapping.\nIO7 mode data; IO11 lamp strobe; IO8 suppress;\nIO10 deadman pulses; IO9 override sense.\nAll selected IO are non-strapping; no ADC2 analogue use.\nKeep 0/3/45/46 and memory 35-37 free." (at 20.32 204.47 0) (effects (font (size 1.5 1.5)) (justify left top))) (text "GPS: 9600 NMEA; broad context only, never sole zone input.\n2.5m CEP / up to 5Hz are datasheet values.\nCheck breakout dropout: chip rail must remain 2.7-3.6V.\n[MOCK] = functional interface; confirm actual board/pad revision." (at 218.44 226.06 0) (effects (font (size 1.5 1.5)) (justify left top))) (sheet (at 81.28 254.0) (size 66.04 15.24) (exclude_from_sim no) (in_bom yes) (on_board yes) (dnp no) (stroke (width 0.254) (type solid)) (fill (color 0 0 0 0)) (property "Sheetname" "Demo outputs and override" (at 81.28 251.46 0) (show_name no) (do_not_autoplace no) (effects (font (size 1.1 1.1)) (justify left))) (property "Sheetfile" "Demo Outputs and Override.kicad_sch" (at 81.28 271.78 0) (show_name no) (do_not_autoplace no) (effects (font (size 1.05 1.05)) (justify left)))) (sheet (at 175.26 254) (size 66.04 15.24) (stroke (width 0.254) (type default)) (fill (color 0 0 0 0)) (property "Sheetname" "Lamp mode and manual selection" (at 175.26 251.46 0) (effects (font (size 1.1 1.1)) (justify left))) (property "Sheetfile" "Lamp Mode and Manual Selection.kicad_sch" (at 175.26 271.78 0) (effects (font (size 1.05 1.05)) (justify left)))) (sheet_instances (path "" (page "1"))))
